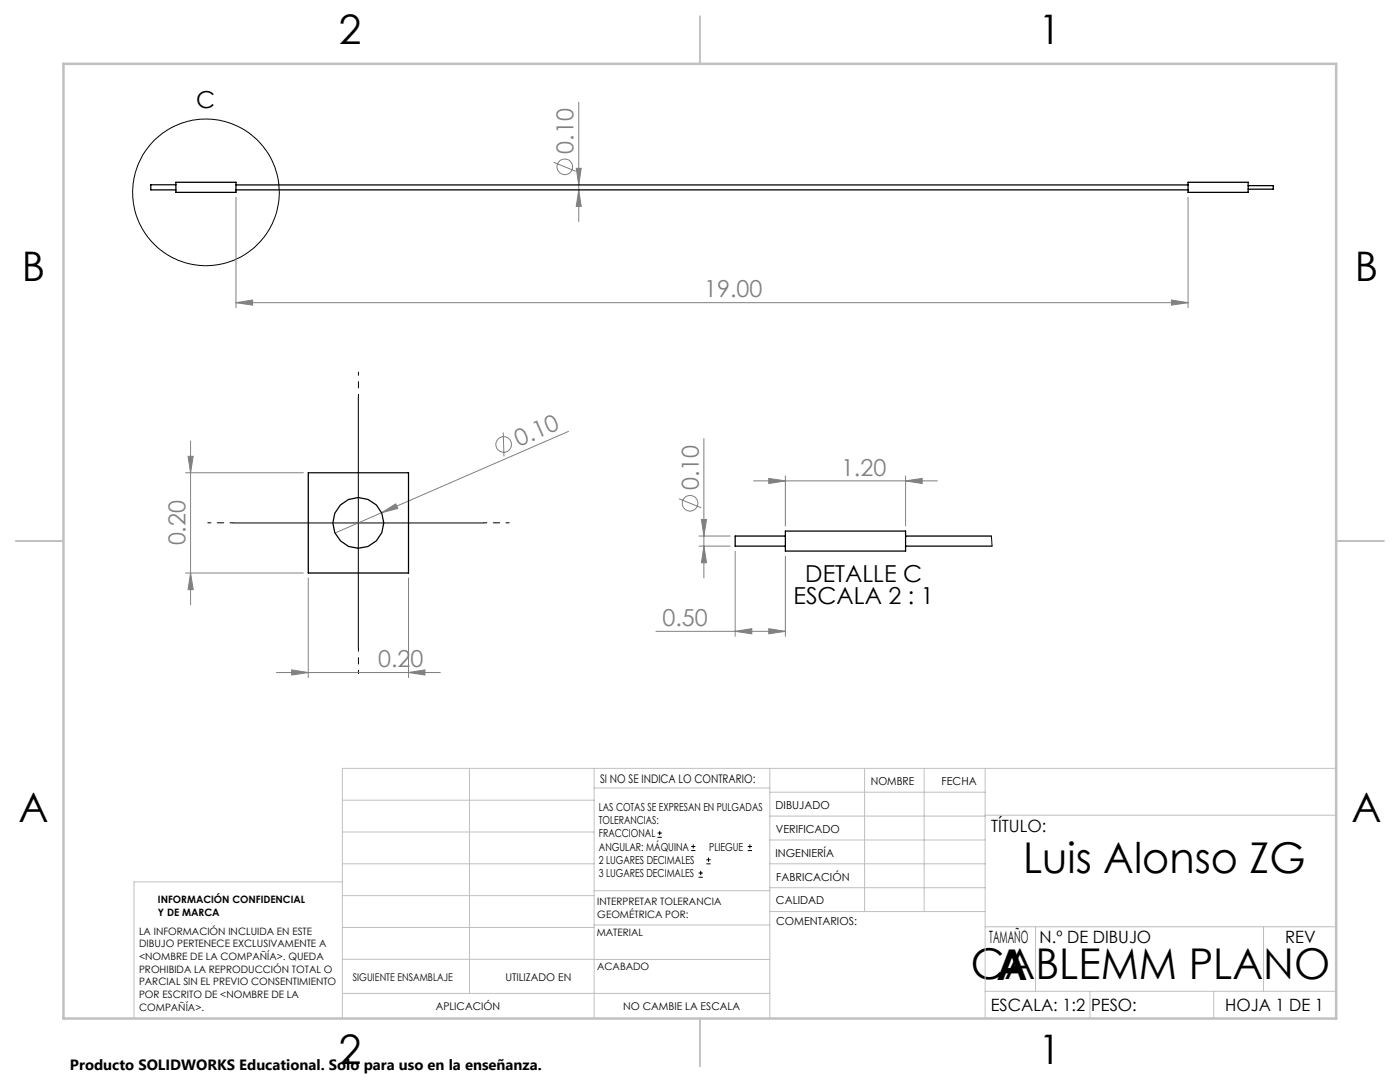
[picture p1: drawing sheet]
<svg xmlns="http://www.w3.org/2000/svg" width="279mm" height="216mm" viewBox="0 0 279 216" stroke-linecap="round" stroke-linejoin="round" font-family="sans-serif">
<g fill="none" stroke="#808080" stroke-width=".2">
<path d="M47.1 39.4v22M110.5 32.4l4.4 1.8M115 33.6h1l-.5 3.3zM115.5 37.9l.5 3.3h-1zM115.5 20.4v23.8M237.1 39.4v22M233.8 59.9l3.3 .5-3.3 .5zM47.1 60.4l3.3-.5v1zM47.1 60.4h190M37 94.3h23.5M37.5 91.1h1.1l-.6 3.2zM38 88v32.7"/>
<path d="M100.4 86.3l.2 4.8M113.5 86.1l-37.3 16.2M135.5 99.5l4.4 1.8M140.5 87.5v27.8M150.4 96h36.7M153.4 95.5l3.3 .5-3.3 .5zM156.7 95v10M180.7 96l3.3-.5v1zM180.7 95v10M37 114.3h23.5M38 114.3l.6 3.4h-1.1zM61.5 115.3v19.9"/>
<path d="M76.2 102.3l2.8-1.8 .4 1zM76.2 102.3l-9.3 4.1M81.5 115.3v19.9M139.5 109h6.2M139.5 107h6.2M140 103.6h1l-.5 3.4zM140.5 109l.5 3.3h-1zM146.7 110v17M156.7 111v16M55.2 134.2h32.7M58.2 133.7l3.3 .5-3.3 .5zM81.5 134.2l3.3-.5v1z"/>
<path d="M130.9 126h25.8M146.7 126l3.3-.6v1.1zM153.4 125.4l3.3 .6-3.3 .5z"/>
<circle cx="112.7" cy="33.3" r="1.56"/>
<circle cx="100.5" cy="88.7" r="1.55"/>
<circle cx="137.7" cy="100.4" r="1.55"/>
</g>
<g fill="none" stroke="#000" stroke-width=".2">
<path d="M71.5 79.3v50M46.5 104.4h50M131.2 167.1h.9M131.2 166.2h.9M131.7 165.8v.9M137.9 169.7h.9M137.9 168.9h.9M138.4 168.5v.8M139.4 175h.9M139.4 174.2h.9M139.8 173.8v.8M141 172.4h.8"/>
<path d="M141 171.6h.8M141.4 171.1v.9M149.2 169.7h.9M149.2 168.9h.9M149.6 168.5v.8"/>
<circle cx="41.1" cy="38.4" r="14.6"/>
</g>
<path d="M71.5 79.3v-5.1M46.5 104.3h-5M96.5 104.3h5.1M71.5 129.3v5.1" fill="none" stroke="#000" stroke-width=".2" stroke-dasharray="15.2 1.3 1.3 1.3" stroke-dashoffset="14.6"/>
<g fill="none" stroke="#c0c0c0" stroke-width=".2">
<path d="M68.3 159.7h50.3M93.7 153.3v44.9M118.6 153.3v49.9M118.6 157.2h35M153.6 153.3v49.9M153.6 158.1h43M172.5 153.3v28.6M184.4 153.3v28.6M196.6 153.3v49.9M266.7 153.3h-198.4v49.9M68.3 178.7h50.3M68.3 172.4h50.3"/>
<path d="M68.3 166h50.3M68.3 176h-41.6v27.2M118.6 177.7h35M153.6 167.6h43M153.6 162.8h43M153.6 172.4h43M153.6 177.1h43M196.6 162.7h70.1M68.3 198.2h85.3M68.3 191.4l85.3 .1M68.3 185.1h50.3M118.6 184.6h35"/>
<path d="M153.6 181.9h43M196.6 197.8h70.1M196.6 184.9h70.1M206.7 184.9v12.9M217.5 197.8v5.4M242.2 197.8v5.4M252.2 184.9v12.9"/>
</g>
<path d="M139.7 3.2v9.5M3.1 107.9h9.6M266.7 107.9h9.5M139.7 203.2v9.6" fill="none" stroke="#c0c0c0" stroke-width=".25"/>
<path d="M12.7 12.7h254v190.5h-254z" fill="none" stroke="#c0c0c0" stroke-width=".5"/>
<g fill="#808080">
<path d="M76.2 102.3l2.8-1.8 .4 1z"/>
<path d="M47.1 60.4l3.3-.5v1zM233.8 59.9l3.3 .5-3.3 .5zM58.2 133.7l3.3 .5-3.3 .5zM81.5 134.2l3.3-.5v1zM146.7 126l3.3-.6v1.1zM153.4 125.4l3.3 .6-3.3 .5zM153.4 95.5l3.3 .5-3.3 .5zM180.7 96l3.3-.5v1z"/>
<path d="M115.5 37.9l.5 3.3h-1zM115 33.6h1l-.5 3.3zM38 114.3l.6 3.4h-1.1zM37.5 91.1h1.1l-.6 3.2zM140.5 109l.5 3.3h-1zM140 103.6h1l-.5 3.4z"/>
</g>
<g fill="none" stroke="#000" stroke-width=".25">
<path d="M35.1 36.9h-5v1h5M35.1 36.4h12v2h-12zM47.1 37.9h190M47.1 36.9h190M237.1 36.4h12v2h-12zM249.1 37h5v.7h-5M61.5 94.3h20v20h-20zM156.7 107h-10v2h10M156.7 106h24v4h-24zM180.7 107h17.1M180.7 109h17.3"/>
<circle cx="71.5" cy="104.3" r="5.1"/>
</g>
<path d="M197.8 107l.2 2" fill="none" stroke="#000" stroke-width=".2"/>
<g font-size="8.5">
<text x="204.2" y="174.2">Luis Alonso ZG</text>
<text x="193.7" y="195.4">CABLEMM PLANO</text>
<text x="198.9" y="195.5">A</text>
</g>
<g font-size="8.1">
<text x="67.6" y="8.9">2</text>
<text x="207.3" y="8.9">1</text>
<text x="4.4" y="56.1">B</text>
<text x="270.4" y="56.1">B</text>
<text x="3.7" y="164.1">A</text>
<text x="269.7" y="164.1">A</text>
<text x="67.6" y="212.4">2</text>
<text x="207.3" y="212.4">1</text>
</g>
<g font-size="4.7">
<text x="39.2" y="21.5">C</text>
<text x="160.7" y="116.1">DETALLE C</text>
<text x="158.4" y="120.6">ESCALA 2 : 1</text>
</g>
<g font-size="4.7" fill="#808080">
<text x="114.5" y="30.7" transform="rotate(-90 114.5 30.7)">0.10</text>
<text x="140.5" y="59.4">19.00</text>
<text x="103.6" y="89.2" transform="rotate(-24 103.6 89.2)">0.10</text>
<text x="167.8" y="94.9">1.20</text>
<text x="139.4" y="97.8" transform="rotate(-90 139.4 97.8)">0.10</text>
<text x="37" y="108.8" transform="rotate(-90 37 108.8)">0.20</text>
<text x="132.2" y="124.9">0.50</text>
<text x="75.5" y="133.2">0.20</text>
</g>
<g font-size="3.4">
<text x="197.8" y="166">TÍTULO:</text>
<text x="197.4" y="188.1">TAMAÑO</text>
<text x="207.5" y="188.1">N.º DE DIBUJO</text>
<text x="256.5" y="188.2">REV</text>
<text x="197.7" y="201.7">ESCALA: 1:2</text>
<text x="217.7" y="201.8">PESO:</text>
<text x="244.5" y="201.7">HOJA 1 DE 1</text>
</g>
<text font-size="3" x="14" y="213.5">Producto SOLIDWORKS Educational. Solo para uso en la enseñanza.</text>
<text font-size="2.4" x="119.8" y="156.2">SI NO SE INDICA LO CONTRARIO:</text>
<g font-size="2.2">
<text x="119.5" y="161.8">LAS COTAS SE EXPRESAN EN PULGADAS</text>
<text x="154.8" y="161.4">DIBUJADO</text>
<text x="173.8" y="156.6">NOMBRE</text>
<text x="187.9" y="156.7">FECHA</text>
<text x="119.5" y="164.4">TOLERANCIAS:</text>
<text x="119.5" y="167.1">FRACCIONAL</text>
<text x="154.9" y="166.3">VERIFICADO</text>
<text x="119.5" y="169.7">ANGULAR: MÁQUINA</text>
<text x="119.5" y="172.4">2 LUGARES DECIMALES</text>
<text x="141.5" y="169.7">PLIEGUE</text>
<text x="154.8" y="171">INGENIERÍA</text>
<text x="119.5" y="175">3 LUGARES DECIMALES</text>
<text x="154.9" y="175.7">FABRICACIÓN</text>
<text x="154.9" y="180.4">CALIDAD</text>
<text x="154.9" y="184.6">COMENTARIOS:</text>
</g>
<g font-size="2.1">
<text x="70.4" y="195.7">SIGUIENTE ENSAMBLAJE</text>
<text x="100.9" y="195.7">UTILIZADO EN</text>
<text x="86.9" y="201.5">APLICACIÓN</text>
<text x="124.3" y="201.6">NO CAMBIE LA ESCALA</text>
</g>
<g font-size="2">
<text x="31.5" y="180.3">INFORMACIÓN CONFIDENCIAL</text>
<text x="31.5" y="182.8">Y DE MARCA</text>
<text x="119.2" y="180.6">INTERPRETAR TOLERANCIA</text>
<text x="119.2" y="183.1">GEOMÉTRICA POR:</text>
<text x="27.8" y="186.5">LA INFORMACIÓN INCLUIDA EN ESTE</text>
<text x="27.8" y="189">DIBUJO PERTENECE EXCLUSIVAMENTE A</text>
<text x="27.8" y="191.6">&lt;NOMBRE DE LA COMPAÑÍA&gt;. QUEDA</text>
<text x="119.1" y="186.7">MATERIAL</text>
<text x="27.8" y="194.1">PROHIBIDA LA REPRODUCCIÓN TOTAL O</text>
<text x="27.8" y="196.6">PARCIAL SIN EL PREVIO CONSENTIMIENTO</text>
<text x="119.2" y="193.5">ACABADO</text>
<text x="27.8" y="199.1">POR ESCRITO DE &lt;NOMBRE DE LA</text>
<text x="27.8" y="201.7">COMPAÑÍA&gt;.</text>
</g>
</svg>
